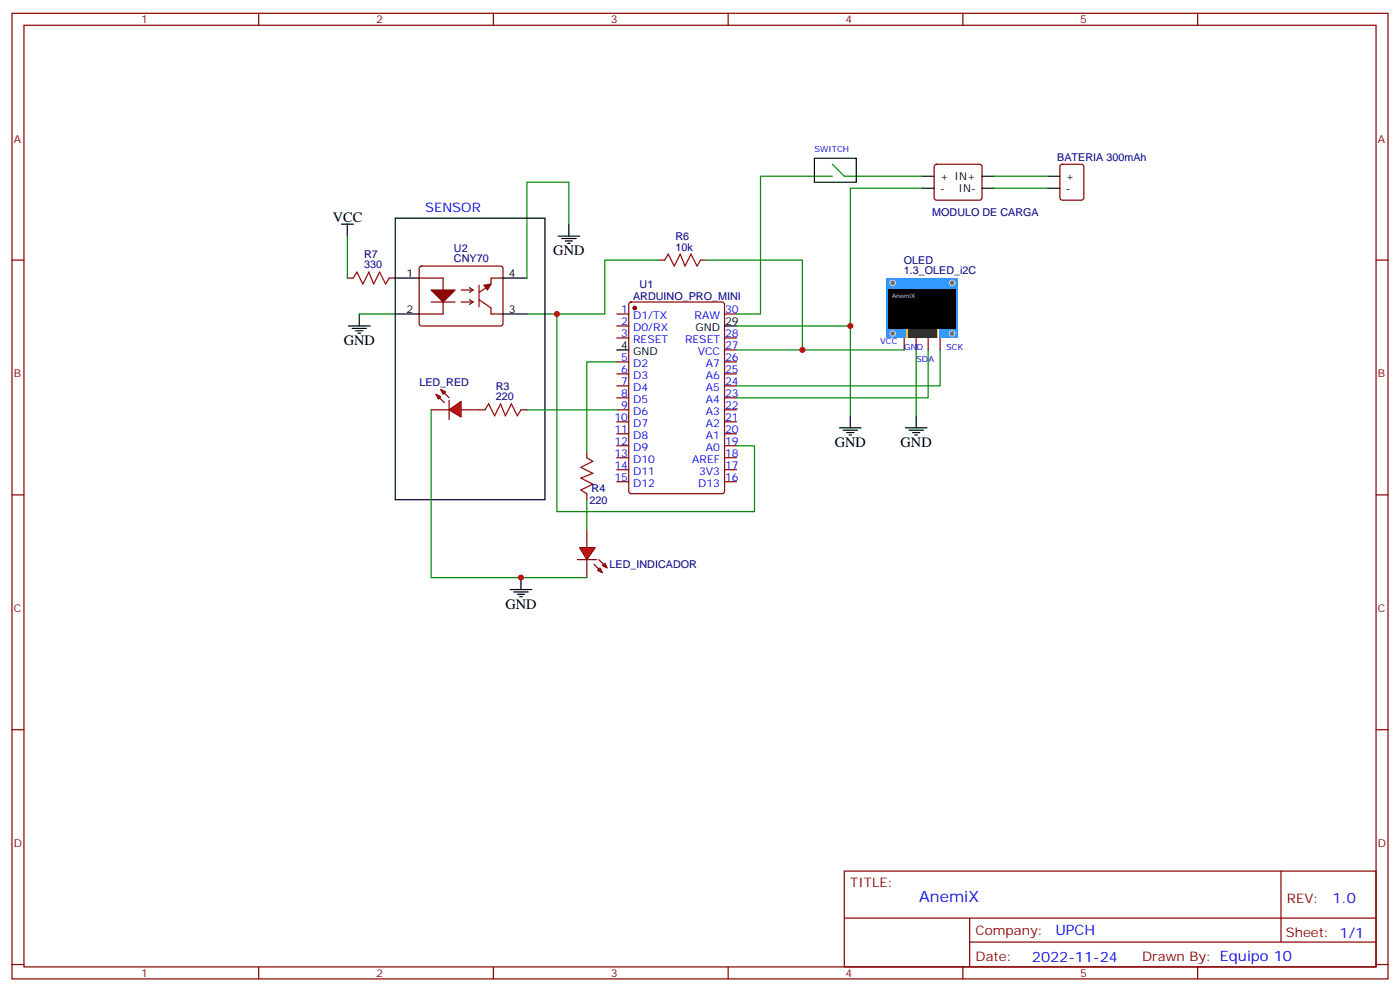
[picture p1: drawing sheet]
<svg xmlns="http://www.w3.org/2000/svg" width="412mm" height="292mm" viewBox="0 0 412 292" stroke-linecap="round" stroke-linejoin="round" font-family="sans-serif">
<g fill="none" stroke="#870000" stroke-width=".35">
<path d="M3.5 3.9h405.4v284.4h-405.4zM7.1 7.4h398.2v277.3h-398.2zM76.2 3.9v3.5M145.3 3.9v3.5M214.5 3.9v3.5M283.6 3.9v3.5M352.8 3.9v3.5M3.5 76.6h3.6M194 76.6h1.8M206.4 76.6h1.7M405.3 76.6h3.6M102.3 81.9h1.8"/>
<path d="M114.7 81.9h1.7M181.7 92.5h3.5M181.7 96h3.5M181.7 99.5h3.5M185.4 89.1l.5-.2h26.8l.7 .5v55.3l-.4 .6-27.1 .1-.6-.5-.1-55.3zM213.4 92.5h3.6M213.4 99.5h3.6M181.7 106.6h3.5M181.7 110.1h3.5M181.7 113.6h3.5M181.7 117.2h3.5M213.4 106.6h3.6"/>
<path d="M213.4 110.1h3.6M213.4 113.6h3.6M213.4 117.2h3.6M213.4 103h3.6M141.1 120.7h1.8M153.5 120.7h1.7M172.9 133v1.8M181.7 120.7h3.5M181.7 124.2h3.5M181.7 127.7h3.5M181.7 131.3h3.5M181.7 134.8h3.5"/>
<path d="M181.7 138.3h3.5M213.4 120.7h3.6M213.4 124.2h3.6M213.4 127.7h3.6M213.4 131.3h3.6M213.4 134.8h3.6M213.4 138.3h3.6M3.5 145.7h3.6M172.9 145.4v1.7M181.7 141.9h3.5M213.4 141.9h3.6M405.3 145.7h3.6"/>
<path d="M3.5 214.9h3.6M405.3 214.9h3.6M248.7 256.5h156.6v28.2h-156.6zM377.3 256.5v20.9M248.7 270.4h156.5M285.6 277.4h119.6M285.6 270.4v14.1M3.5 284h3.6M76.2 284.7v3.6M145.3 284.7v3.6M214.5 284.7v3.6M283.6 284.7v3.6"/>
<path d="M352.8 284.7v3.6M405.3 284h3.6"/>
</g>
<circle cx="187" cy="90.7" r=".53" fill="#870000" stroke="#870000" stroke-width=".35"/>
<g fill="none" stroke="#000" stroke-width=".35">
<path d="M213.4 96h3.6M181.7 103h3.5M247.3 126h6.3M248.4 126.7h4.2M249.4 127.4h2.1M250.1 128.1h.7M250.5 122.4v3.6M266.7 126h6.3M267.8 126.7h4.2M268.8 127.4h2.1M269.5 128.1h.7M269.9 122.4v3.6"/>
<path d="M150.3 173.6h6.3M151.3 174.3h4.3M152.4 175h2.1M153.1 175.7h.7M153.5 170.1v3.5"/>
</g>
<path d="M195.8 76.6l1-1.8 1.8 3.6 1.8-3.6 1.4 3.6 1.8-3.6 1.7 3.6 1.1-1.8M104.1 81.9l1-1.8 1.8 3.5 1.8-3.5 1.4 3.5 1.7-3.5 1.8 3.5 1.1-1.7M142.9 120.7l1-1.8 1.8 3.5 1.8-3.5 1.4 3.5 1.7-3.5 1.8 3.5 1.1-1.7M172.9 134.8l1.7 1.1-3.5 1.7 3.5 1.8-3.5 1.4 3.5 1.8-3.5 1.7 1.8 1.1" fill="none" stroke="#a10000" stroke-width=".35"/>
<g fill="#f00" stroke="#870000" stroke-width=".35">
<path d="M132.3 120.7l3.5-2.5v4.6z"/>
<path d="M132.3 117.9v5.6z"/>
</g>
<g fill="#870000" stroke="#870000" stroke-width=".35">
<path d="M130.9 115.7l1.4 1.5z"/>
<path d="M129.5 117.2l1.4 1.4z"/>
</g>
<g fill="#f00" stroke="#870000" stroke-width=".35">
<path d="M129.8 114.7l1.4 .7-.7 .7z"/>
<path d="M128.4 116.1l1.4 .7-.7 .7z"/>
</g>
<path d="M266.3 99.5v3.5M269.9 99.5v3.5M273.4 99.5v3.5M276.9 99.5v3.5M127 120.7h5.3M135.8 120.7h5.3" fill="none" stroke="#870000" stroke-width=".35"/>
<path d="M261.1 81.9h21.1v17.6h-21.1z" fill="#39f"/>
<g fill="#666" stroke="#ccc" stroke-width=".35">
<circle cx="263" cy="98.2" r=".81"/>
<circle cx="280.5" cy="98.2" r=".81"/>
<circle cx="263" cy="83.3" r=".81"/>
<circle cx="280.5" cy="83.3" r=".81"/>
</g>
<path d="M266.9 96.7h9.5v2.8h-9.5z" fill="#fff"/>
<g fill="#fc0">
<path d="M266.9 96.7h.5v2.8h-.5z"/>
<path d="M275.9 96.7h.4v2.8h-.4z"/>
</g>
<path d="M267.5 96.7h8.3v2.8h-8.3z" fill="#333"/>
<path d="M261.8 85.1h19.7v11.6h-19.7z" fill="#000"/>
<path d="M102.3 69.5v12.4M167.6 66v-12.3h-12.4v28.2M194 76.6h-15.8v15.9h-14.2M208.1 76.6h28.3v26.4M105.8 92.5h10.6M155.2 92.5h8.8v58.2h58.2v-19.4h-5.2M217 103h49.3M269.9 103v19.4M273.4 103v14.2h-56.4M276.9 103v10.6h-59.9" fill="none" stroke="#008700" stroke-width=".35"/>
<path d="M123.7 78.6l.5-.2h23.3l.5 .2 .2 .5-.1 16.5-.6 .4-23.6-.1-.4-.6v-16.2zM123.5 81.9h7v10.6h-7M127 88.9h7.1M135.8 88.9h3.5M135.8 85.4h3.5M138.3 88.2l1 .7M138.3 84.7l1 .7M139.3 88.9l-1 .7M139.3 85.4l-1 .7M144.6 90.7v1.8h3.6M148.2 81.9h-3.6v1.7" fill="none" stroke="#870000" stroke-width=".35"/>
<path d="M127 85.4h7.1l-3.6 3.5z" fill="#870000" stroke="#870000" stroke-width=".35"/>
<g fill="none" stroke="#000" stroke-width=".35">
<path d="M100.5 66h3.6M102.3 66v3.5M116.4 64.2h44.1v82.9h-44.1zM164.4 69.5h6.3M165.5 70.2h4.2M166.5 70.9h2.1M167.2 71.6h.7M167.6 66v3.5M102.7 96h6.3M103.7 96.7h4.2M104.8 97.4h2.1M105.5 98.1h.7"/>
<path d="M105.8 92.5v3.5M116.4 92.5h7.1M116.4 81.9h7.1M148.2 92.5h7M148.2 81.9h7"/>
</g>
<path d="M142.5 84l2.1-.4-1 1.8z" fill="#a10000" stroke="#a10000" stroke-width=".35"/>
<path d="M141.1 88.2l3.5 2.5M141.1 84v6.3M143.2 84.7l-2.1 1.4" fill="none" stroke="#a10000" stroke-width=".35"/>
<g fill="#f00" stroke="#870000" stroke-width=".35">
<path d="M170.7 161.3h4.6l-2.4 3.5z"/>
<path d="M170 164.8h5.7z"/>
</g>
<g fill="#870000" stroke="#870000" stroke-width=".35">
<path d="M176.4 164.8l1.4 1.4z"/>
<path d="M175 166.2l1.4 1.4z"/>
</g>
<g fill="#f00" stroke="#870000" stroke-width=".35">
<path d="M177.4 166.5l.8-.7 .7 1.5z"/>
<path d="M176 168l.7-.7 .7 1.4z"/>
</g>
<path d="M275.4 48.6l.5-.2h12.7l.5 .2 .2 .5-.1 9.4-.6 .4h-13l-.4-.7v-9.1zM312.4 48.6l.5-.2h5.7l.6 .4 .1 9.4-.5 .7h-5.9l-.6-.4-.1-9.4zM172.9 156v5.3M172.9 164.8v5.3" fill="none" stroke="#870000" stroke-width=".35"/>
<path d="M245.2 51.9h-21.2v40.6h-7M245.2 48.4l3.5 3.5h22.9M271.6 55.4h-21.1v40.6M292.8 51.9h15.9M292.8 55.4h15.9M217 96h33.5v26.4M181.7 106.6h-8.8v26.4M127 120.7v49.4h45.9M155.2 120.7h26.5M172.9 147.1v8.9" fill="none" stroke="#008700" stroke-width=".35"/>
<path d="M239.9 46.6h12.3v7.1h-12.3zM271.6 51.9h3.6M271.6 55.4h3.6M289.3 51.9h3.5M289.3 55.4h3.5M308.7 51.9h3.5M308.7 55.4h3.5" fill="none" stroke="#000" stroke-width=".35"/>
<g fill="#c00">
<circle cx="164" cy="92.5" r=".88"/>
<circle cx="236.4" cy="103" r=".88"/>
<circle cx="250.5" cy="96" r=".88"/>
<circle cx="153.5" cy="170.1" r=".88"/>
</g>
<text font-size="4.6" fill="#00f" x="270.8" y="265.5">AnemiX</text>
<g font-size="4.2">
<text x="98.1" y="65.3">VCC</text>
<text x="163" y="75.2">GND</text>
<text x="101.2" y="101.6">GND</text>
<text x="245.9" y="131.6">GND</text>
<text x="265.3" y="131.6">GND</text>
<text x="148.9" y="179.2">GND</text>
</g>
<g font-size="4.2" fill="#00f">
<text x="392.5" y="265.8">1.0</text>
<text x="310.9" y="275.3">UPCH</text>
<text x="304" y="283.1">2022-11-24</text>
</g>
<text font-size="3.9" fill="#00f" x="125.2" y="62.5">SENSOR</text>
<g font-size="3.9" fill="#800">
<text x="250.5" y="261.1">TITLE:</text>
<text x="379.1" y="265.8">REV:</text>
<text x="287.4" y="275.3">Company:</text>
<text x="378.7" y="275.9">Sheet: 1/1</text>
<text x="287.4" y="283">Date:</text>
<text x="336.4" y="283.1">Drawn By: Equipo 10</text>
</g>
<g font-size="3.2" fill="#800">
<text x="41.6" y="6.9">1</text>
<text x="110.8" y="6.9">2</text>
<text x="179.9" y="6.9">3</text>
<text x="249.1" y="6.9">4</text>
<text x="318.2" y="6.9">5</text>
<text x="4.1" y="42">A</text>
<text x="405.9" y="42">A</text>
<text x="4.1" y="111.2">B</text>
<text x="405.9" y="111.2">B</text>
<text x="4.1" y="180.3">C</text>
<text x="405.9" y="180.3">C</text>
<text x="4.1" y="249.4">D</text>
<text x="405.9" y="249.4">D</text>
<text x="41.6" y="287.7">1</text>
<text x="110.8" y="287.7">2</text>
<text x="179.9" y="287.7">3</text>
<text x="249.1" y="287.7">4</text>
<text x="318.2" y="287.7">5</text>
</g>
<g font-size="3.2" fill="#000080">
<text x="311.4" y="47.3">BATERIA 300mAh</text>
<text x="274.6" y="63.7">MODULO DE CARGA</text>
<text x="199" y="70.7">R6</text>
<text x="107.3" y="76">R7</text>
<text x="133.7" y="77.2">CNY70</text>
<text x="133.7" y="74.2">U2</text>
<text x="199" y="73.8">10k</text>
<text x="266.2" y="77.7">OLED</text>
<text x="107.3" y="79.1">330</text>
<text x="266.2" y="80.8">1.3_OLED_i2C</text>
<text x="186.5" y="88.4">ARDUINO_PRO_MINI</text>
<text x="188.4" y="84.9">U1</text>
<text x="123.5" y="113.6">LED_RED</text>
<text x="146.1" y="117.9">220</text>
<text x="146.1" y="114.8">R3</text>
<text x="173.6" y="148.4">220</text>
<text x="174.3" y="144.8">R4</text>
<text x="179.6" y="167.3">LED_INDICADOR</text>
</g>
<g font-size="3.2">
<text x="276.9" y="53">+ IN+</text>
<text x="314" y="53">+</text>
<text x="276.9" y="56.5">-</text>
<text x="282.4" y="56.5">IN-</text>
<text x="314" y="56.5">-</text>
<text x="119.7" y="81.5">1</text>
<text x="149.9" y="81.5">4</text>
<text x="119.7" y="92.1">2</text>
<text x="149.9" y="92.1">3</text>
<text x="213.6" y="95.6">29</text>
<text x="204.8" y="97.4">GND</text>
<text x="183" y="102.7">4</text>
<text x="186.5" y="104.5">GND</text>
</g>
<g font-size="3.2" fill="#00f">
<text x="183" y="92.1">1</text>
<text x="183" y="95.6">2</text>
<text x="186.5" y="93.9">D1/TX</text>
<text x="204.6" y="93.9">RAW</text>
<text x="213.6" y="92.1">30</text>
<text x="183" y="99.2">3</text>
<text x="186.5" y="97.4">D0/RX</text>
<text x="186.5" y="100.9">RESET</text>
<text x="201.8" y="100.9">RESET</text>
<text x="213.6" y="99.2">28</text>
<text x="183" y="106.2">5</text>
<text x="186.5" y="108">D2</text>
<text x="205.5" y="104.5">VCC</text>
<text x="207.9" y="108">A7</text>
<text x="213.6" y="106.2">26</text>
<text x="213.6" y="102.7">27</text>
<text x="183" y="109.7">6</text>
<text x="183" y="113.3">7</text>
<text x="186.5" y="111.5">D3</text>
<text x="207.9" y="111.5">A6</text>
<text x="213.6" y="113.3">24</text>
<text x="213.6" y="109.7">25</text>
<text x="183" y="116.8">8</text>
<text x="186.5" y="115">D4</text>
<text x="186.5" y="118.6">D5</text>
<text x="207.9" y="118.6">A4</text>
<text x="207.9" y="115">A5</text>
<text x="213.6" y="116.8">23</text>
<text x="181" y="123.9">10</text>
<text x="183" y="120.3">9</text>
<text x="186.5" y="122.1">D6</text>
<text x="186.5" y="125.6">D7</text>
<text x="207.9" y="125.6">A2</text>
<text x="207.9" y="122.1">A3</text>
<text x="213.6" y="123.9">21</text>
<text x="213.6" y="120.3">22</text>
<text x="181" y="127.4">11</text>
<text x="181" y="130.9">12</text>
<text x="186.5" y="129.2">D8</text>
<text x="207.9" y="129.2">A1</text>
<text x="213.6" y="130.9">19</text>
<text x="213.6" y="127.4">20</text>
<text x="181" y="134.4">13</text>
<text x="181" y="138">14</text>
<text x="186.5" y="132.7">D9</text>
<text x="186.5" y="136.2">D10</text>
<text x="203.9" y="136.2">AREF</text>
<text x="207.9" y="132.7">A0</text>
<text x="213.6" y="138">17</text>
<text x="213.6" y="134.4">18</text>
<text x="181" y="141.5">15</text>
<text x="186.5" y="139.7">D11</text>
<text x="186.5" y="143.3">D12</text>
<text x="205.6" y="143.3">D13</text>
<text x="205.9" y="139.7">3V3</text>
<text x="213.6" y="141.5">16</text>
</g>
<g font-size="2.5" fill="#00f">
<text x="239.9" y="44.8">SWITCH</text>
<text x="259.3" y="101.3">VCC</text>
<text x="266.3" y="103">GND</text>
<text x="269.9" y="106.6">SDA</text>
<text x="278.7" y="103">SCK</text>
</g>
<text font-size="1.8" fill="#fff" x="262.8" y="87.9">AnemiX</text>
</svg>
